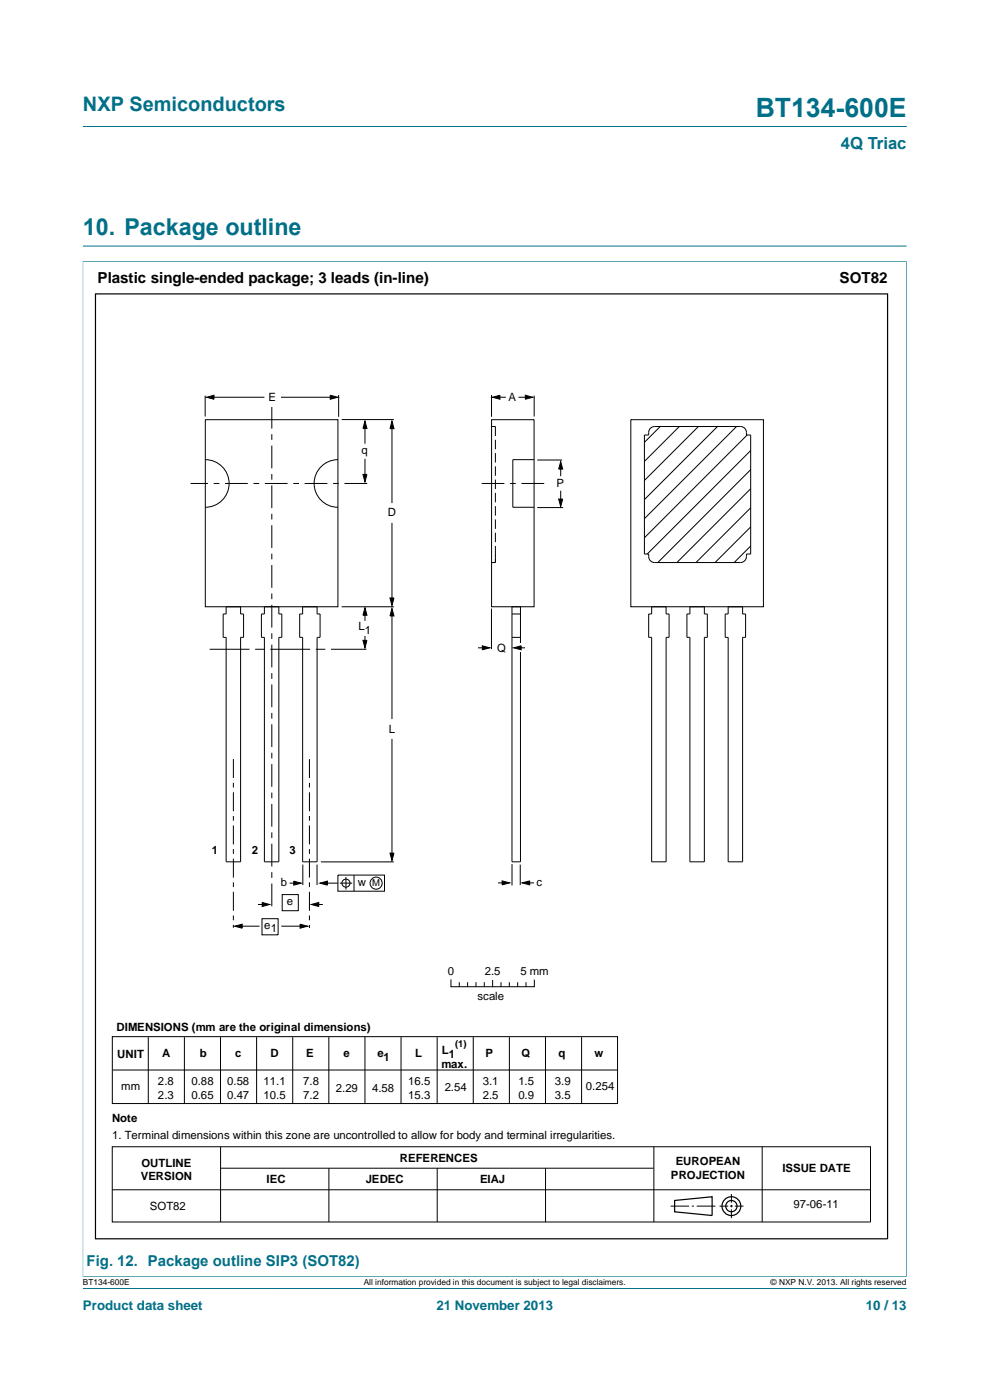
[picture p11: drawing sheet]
<svg xmlns="http://www.w3.org/2000/svg" width="210mm" height="297mm" viewBox="0 0 210 297" stroke-linecap="round" stroke-linejoin="round" font-family="sans-serif">
<path d="M17.6 26.8h174.7M17.5 55.5h174.9M17.6 55.4v215.5M17.6 52.2h174.7M192.3 55.4v215.5M17.5 270.8h174.9M17.6 273.3h174.7" fill="none" stroke="#007088" stroke-width=".21"/>
<g fill="none" stroke="#000" stroke-width=".21">
<path d="M43.5 83.9v4.5M43.6 89h28.1v39.7h-28.1zM43.6 97.5a5.1 5.1 0 0 1 5 5.1 5.1 5.1 0 0 1-5 5M43.8 84.3l1.6-.5v.9zM44.8 84.3h11.3M57.7 86.4v4.5M57.7 92.1v1.2M57.7 94.5v4.9M59.6 84.3h11.2M70.1 83.8l1.5 .5-1.5 .4zM71.7 97.5a5.1 5.1 0 0 0-5.1 5.1 5.1 5.1 0 0 0 5.1 5M71.8 83.8v4.6"/>
<path d="M72.5 89h11M77.4 89.3l.4 1.6h-.8zM77.4 90.6v3.5M77.4 97.3v3.9M83.1 89.3l.5 1.6h-.9zM83.1 90.6v16.1M104.2 90.5h.9v2M104.3 83.8v4.6M104.3 89h9v39.7h-9zM104.5 84.3l1.6-.5v.9zM105.1 93.3v2M105.1 96.1v2"/>
<path d="M105.1 98.9v2M105.3 84.3h2M110 84.3h2.1M111.4 83.8l1.6 .5-1.6 .4zM113.3 97.5h-4.5v10.1h4.5M113.3 83.9v4.5M114 97.6h5.2M118.9 97.9l.5 1.6h-.9zM118.9 99.2v1.8M133.8 89h28.1v39.7h-28.1zM138.1 90.7l.8-.2h18.2a1.39 1.39 0 0 1 1.2 1.8h.9v25.2h-.9a1.39 1.39 0 0 1-1.2 1.8h-18.2a1.39 1.39 0 0 1-1.3-1.8h-.9v-25.2h.9a1.54 1.54 0 0 1 .5-1.6zM140 90.5l-3.3 3.3"/>
<path d="M144.1 90.5l-7.4 7.4M148.1 90.5l-11.4 11.4M152.2 90.5l-15.5 15.5M156.2 90.5l-19.5 19.5M158.5 92.3l-21.8 21.8M159.2 99.6l-19.7 19.7M159.2 95.6l-21.9 21.9M40.4 102.6h3.7M45.3 102.6h1.2M47.7 102.6h4.9M53.8 102.6h1.2M56.2 102.6h4.8"/>
<path d="M57.7 100.6v1.2M57.7 103v4.8M57.7 109v1.2M57.7 111.4v4.8M57.7 117.5v1.2M57.7 119.9v4.8M62.2 102.6h1.2M64.6 102.6h4.9M70.7 102.6h1.2M73.1 102.6h4.8M77 100.6h.8l-.4 1.6zM83.1 110.9v16.6"/>
<path d="M102.2 102.6h4.8M105.1 115.8v3.5h-.9M105.1 101.7v2.1M105.1 104.6v2M105.1 107.4v2M105.1 110.2v2M105.1 113v2M108.2 102.6h1.2M110.6 102.6h4.8M114 107.7h5.4M118.5 105.9h.9l-.5 1.6zM118.9 104.1v2.4"/>
<path d="M159.2 115.8l-3.5 3.5M159.2 111.8l-7.5 7.5M159.2 107.7l-11.6 11.6M159.2 103.7l-15.6 15.6M44.5 137.7h8.4M48 128.7h3v1.6h.7v4.9h-.7v47.6h-3v-47.6h-.7v-4.9h.7zM54.1 137.7h2M56.1 128.7h3v1.6h.7v4.9h-.7v47.6h-3v-47.6h-.6v-4.9h.6zM57.3 137.7h8.5M57.7 125.9v1.2M57.7 128.3v4.8M57.7 134.3v1.3"/>
<path d="M57.7 136.8v4.8M64.2 128.7h3.1v1.6h.6v4.9h-.6v47.6h-3.1v-47.6h-.6v-4.9h.6zM67 137.7h2M70.2 137.7h7.5M72.5 128.7h11M77 135.8h.8l-.4 1.6zM77.4 128.9l.4 1.6h-.8zM77.4 130.2v1.5M77.4 134.9v1.5M82.7 126.9h.9l-.5 1.5zM83.1 129.1l.5 1.6h-.9zM83.1 130.4v22.1"/>
<path d="M101.4 137.4h1.6M102.3 137l1.6 .4-1.6 .5zM104.3 129.1v8.6M108.6 128.7h1.8v54.1h-1.8zM108.6 130.3h1.8M108.6 135.2h1.8M138.2 128.7h3.1v1.6h.6v4.9h-.6v47.6h-3.1v-47.6h-.6v-4.9h.6zM146.3 128.7h3.1v1.6h.6v4.9h-.6v47.6h-3.1v-47.6h-.6v-4.9h.6zM154.5 128.7h3v1.6h.7v4.9h-.7v47.6h-3v-47.6h-.7v-4.9h.7zM57.7 142.8v1.2M57.7 145.2v4.8M57.7 151.2v1.2"/>
<path d="M57.7 153.7v4.8M57.7 159.7v1.2M83.1 156.7v24.9M49.5 161v4.1M49.5 166.1v1M49.5 168.1v4M49.5 173.1v1M49.5 175.1v4M57.7 162.1v4.8M57.7 168.1v1.2M57.7 170.5v4.9M57.7 176.6v1.2"/>
<path d="M57.7 179v4.8M65.6 161v4.1M65.6 166.1v1M65.6 168.1v4M65.6 173.1v1M65.6 175.1v4M49.5 180.1v1M49.5 182.2v4M49.5 187.2v1M49.5 189.2v4M49.5 194.2v1M49.5 196.2v.6"/>
<path d="M49.8 196.5l1.6-.4v.8zM50.7 196.5h4.4M54.7 191.9h1.6M55.6 194.9h3.4v3.4h-3.4zM55.6 191.5l1.6 .4-1.6 .4zM57.7 185v1.2M57.7 187.4v4.9M59.7 196.5h4.6M59.9 189.8h3.4v3.4h-3.4zM61.4 187.4h1.6M62.3 186.9l1.6 .5-1.6 .4zM63.7 196.1l1.5 .4-1.5 .4z"/>
<path d="M64.2 183.4v4.4M65.6 180.1v1M65.6 182.2v4M65.6 187.2v1M65.6 189.2v4M65.6 194.2v1M65.6 196.2v.7M66 191.9l1.6-.4v.8zM66.9 191.9h1.6M67.3 183.4v4.4M67.9 187.4l1.5-.5v.9zM68.1 182.8h15.4"/>
<path d="M68.7 187.4h3M71.7 185.6h9.9v3.5h-9.9zM72.1 187.4h2.6M73.4 186.1v2.6M75.1 185.6v3.5M82.7 181h.9l-.5 1.6zM105.6 187.3h1.6M106.5 186.9l1.6 .4-1.6 .4zM108.6 183.3v4.5M110.4 183.4v4.4M110.8 187.3l1.6-.4v.8zM111.7 187.3h1.6"/>
<path d="M23.8 219.9h107.2v14.2h-107.2zM77.4 220v14.1M95.7 207.9v1.4h17.6v-1.4M97.4 208.5v.8M99.2 208.5v.8M101 208.5v.8M102.7 208.5v.8M104.5 208v1.3M106.3 208.5v.8M108 208.5v.8M109.8 208.5v.8M111.6 208.5v.8"/>
<path d="M23.9 227h107.2M31.5 220v14.1M39.1 220v14.1M46.8 220v14.1M54.4 220v14.1M62.1 220v14.1M69.8 220v14.1M85.1 220v14.1M92.7 220v14.1M100.4 220v14.1M108.1 220v14.1M115.7 220v14.1"/>
<path d="M123.4 220v14.1M23.8 243.3h160.9v15.9h-160.9zM23.8 252.4h160.9M46.8 243.3v15.9M46.8 247.8h91.8M69.8 247.8v11.4M92.7 247.8v11.4M115.7 247.8v11.4M138.7 243.3v15.9M142.3 255.9h3.9M146.8 255.9h.4M147.8 255.9h4"/>
<path d="M152.6 255.9h1.9M154.9 255.9h.5M155.1 253.3v1.8M155.1 255.6v.5M155.1 256.6v1.8M155.9 255.9h1.8M161.7 243.3v15.9"/>
<circle cx="73.4" cy="187.4" r=".85"/>
<circle cx="79.8" cy="187.4" r="1.28"/>
</g>
<g fill="none" stroke="#000" stroke-width=".25">
<path d="M20.3 62.4h168v200.4h-168zM143.1 254.7l8-.8v4l-8-.8z"/>
<circle cx="155.1" cy="255.9" r="1.99"/>
<circle cx="155.1" cy="255.9" r="1.2"/>
</g>
<g fill="#000">
<path d="M43.8 84.3l1.6-.5v.9zM70.1 83.8l1.5 .5-1.5 .4zM77.4 89.3l.4 1.6h-.8zM83.1 89.3l.5 1.6h-.9zM104.5 84.3l1.6-.5v.9zM111.4 83.8l1.6 .5-1.6 .4zM118.9 97.9l.5 1.6h-.9zM77 100.6h.8l-.4 1.6zM118.5 105.9h.9l-.5 1.6zM77.4 128.9l.4 1.6h-.8zM77 135.8h.8l-.4 1.6zM83.1 129.1l.5 1.6h-.9z"/>
<path d="M82.7 126.9h.9l-.5 1.5zM102.3 137l1.6 .4-1.6 .5zM49.8 196.5l1.6-.4v.8zM55.6 191.5l1.6 .4-1.6 .4zM62.3 186.9l1.6 .5-1.6 .4zM63.7 196.1l1.5 .4-1.5 .4zM66 191.9l1.6-.4v.8zM67.9 187.4l1.5-.5v.9zM82.7 181h.9l-.5 1.6zM106.5 186.9l1.6 .4-1.6 .4zM110.8 187.3l1.6-.4v.8z"/>
</g>
<path d="M109.8 136.5h1.1v1.9h-1.1z" fill="#fff"/>
<path d="M109 137.4l1.5-.4v.9zM109.9 137.4h1.5" fill="none" stroke="#000" stroke-width=".21"/>
<path d="M109 137.4l1.5-.4v.9z" fill="#000"/>
<text font-size="5.6" fill="#007088" x="160.3" y="24.8">BT134-600E</text>
<text font-size="4.9" fill="#007088" x="17.6" y="49.8">10. Package outline</text>
<text font-size="4.2" fill="#007088" x="17.6" y="23.6">NXP Semiconductors</text>
<text font-size="3.5" fill="#007088" x="178.4" y="31.7">4Q Triac</text>
<g font-size="3.2">
<text x="20.7" y="60">Plastic single-ended package; 3 leads (in-line)</text>
<text x="178.1" y="60">SOT82</text>
</g>
<text font-size="3.2" fill="#007088" x="18.4" y="268.6">Fig. 12. Package outline SIP3 (SOT82)</text>
<g font-size="2.8" fill="#007088">
<text x="17.6" y="277.9">Product data sheet</text>
<text x="92.6" y="277.9">21 November 2013</text>
<text x="183.7" y="277.9">10 / 13</text>
</g>
<g font-size="2.4">
<text x="56.9" y="85.1">E</text>
<text x="107.9" y="85.1">A</text>
<text x="76.7" y="96.3">q</text>
<text x="118.1" y="103.4">P</text>
<text x="82.3" y="109.6">D</text>
<text x="76" y="133.7">L</text>
<text x="77.4" y="134.5">1</text>
<text x="105.4" y="138.3">Q</text>
<text x="82.5" y="155.4">L</text>
<text x="44.9" y="181.2">1</text>
<text x="53.4" y="181.2">2</text>
<text x="61.4" y="181.2">3</text>
<text x="59.6" y="188">b</text>
<text x="60.8" y="191.9">e</text>
<text x="75.9" y="188">w</text>
<text x="113.8" y="188">c</text>
<text x="56" y="197">e</text>
<text x="57.4" y="197.8">1</text>
<text x="95" y="206.8">0</text>
<text x="102.8" y="206.8">2.5</text>
<text x="110.4" y="206.8">5 mm</text>
<text x="101.3" y="212.1">scale</text>
<text x="24.7" y="218.7">DIMENSIONS (mm are the original dimensions)</text>
<text x="24.9" y="224.4">UNIT</text>
<text x="34.4" y="224.2">A</text>
<text x="42.4" y="224.3">b</text>
<text x="49.9" y="224.3">c</text>
<text x="57.4" y="224.3">D</text>
<text x="64.9" y="224.3">E</text>
<text x="72.9" y="224.2">e</text>
<text x="80" y="224.3">e</text>
<text x="81.4" y="225.1">1</text>
<text x="88" y="224.2">L</text>
<text x="93.6" y="226.7">max.</text>
<text x="93.7" y="223.7">L</text>
<text x="95.2" y="224.5">1</text>
<text x="103" y="224.2">P</text>
<text x="110.6" y="224.2">Q</text>
<text x="118.5" y="224.2">q</text>
<text x="126.1" y="224.2">w</text>
<text x="25.7" y="231.3">mm</text>
<text x="33.5" y="230.2">2.8</text>
<text x="33.5" y="233.1">2.3</text>
<text x="40.6" y="230.2">0.88</text>
<text x="40.6" y="233.1">0.65</text>
<text x="48.2" y="230.3">0.58</text>
<text x="48.2" y="233.2">0.47</text>
<text x="55.9" y="230.3">11.1</text>
<text x="55.9" y="233.2">10.5</text>
<text x="64.3" y="230.3">7.8</text>
<text x="64.3" y="233.2">7.2</text>
<text x="71.2" y="231.7">2.29</text>
<text x="79" y="231.6">4.58</text>
<text x="86.6" y="230.2">16.5</text>
<text x="86.6" y="233.1">15.3</text>
<text x="94.3" y="231.6">2.54</text>
<text x="102.4" y="230.3">3.1</text>
<text x="102.4" y="233.2">2.5</text>
<text x="110" y="230.2">1.5</text>
<text x="110" y="233.1">0.9</text>
<text x="117.7" y="230.2">3.9</text>
<text x="117.7" y="233.1">3.5</text>
<text x="124.3" y="231.3">0.254</text>
<text x="23.8" y="238">Note</text>
<text x="23.8" y="241.6">1. Terminal dimensions within this zone are uncontrolled to allow for body and terminal irregularities.</text>
<text x="29.9" y="250.4">VERSION</text>
<text x="30" y="247.5">OUTLINE</text>
<text x="56.6" y="251">IEC</text>
<text x="77.6" y="251">JEDEC</text>
<text x="84.8" y="246.5">REFERENCES</text>
<text x="101.8" y="251">EIAJ</text>
<text x="142.3" y="250.2">PROJECTION</text>
<text x="143.3" y="247.2">EUROPEAN</text>
<text x="166" y="248.7">ISSUE DATE</text>
<text x="31.8" y="256.7">SOT82</text>
<text x="168.3" y="256.2">97-06-11</text>
</g>
<g font-size="2">
<text x="79" y="188">M</text>
<text x="96.6" y="222.1">(1)</text>
</g>
<g font-size="1.8">
<text x="17.6" y="272.7">BT134-600E</text>
<text x="77.2" y="272.7">All information provided in this document is subject to legal disclaimers.</text>
<text x="163.5" y="272.7">© NXP N.V. 2013. All rights reserved</text>
</g>
</svg>
